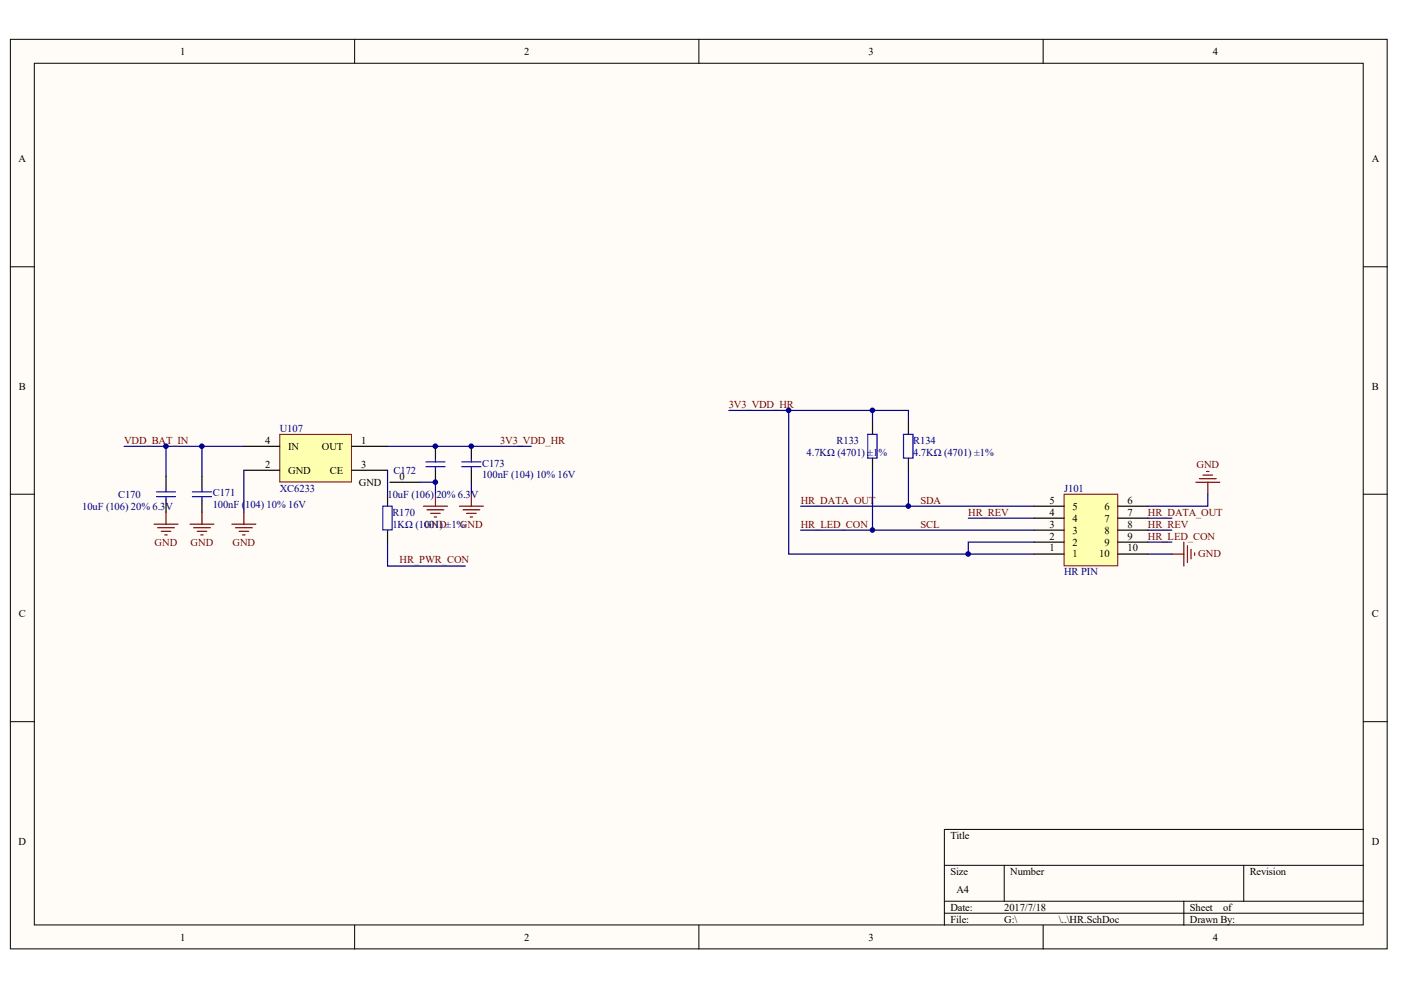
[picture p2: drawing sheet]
<svg xmlns="http://www.w3.org/2000/svg" width="297mm" height="210mm" viewBox="0 0 297 210" stroke-linecap="round" stroke-linejoin="round" font-family="sans-serif">
<g fill="#fffcf8" stroke="#000" stroke-width=".21">
<path d="M2.2 8.3h291.9v192.9h-291.9z"/>
<path d="M7.3 13.4h281.7v182.7h-281.7z"/>
</g>
<g fill="none" stroke="#000" stroke-width=".21">
<path d="M75.2 8.3v5.1M148.2 8.3v5.1M221.2 8.3v5.1M2.2 56.6h5.1M289.1 56.6h5.1M2.2 104.8h5.1M289.1 104.8h5.1M2.2 153h5.1M289.1 153h5.1M289.1 175.9h-88.9v20.3M75.2 196.2v5M148.2 196.2v5"/>
<path d="M200.2 183.5h88.9M200.2 191.1h88.9M200.2 193.6h88.9M212.9 183.5v7.6M221.2 196.2v5M251 191.1v5.1M263.7 183.5v7.6"/>
</g>
<path d="M154.5 87h38.1v2.6M185 87v2.6M185 99.7v12.7M99.9 102.2v2.6M169.8 107.3h49.5M169.8 112.4h49.5M205.3 109.9h14M219.3 114.9h-14v2.6" fill="none" stroke="#000080" stroke-width=".25"/>
<path d="M97.4 107.3h5.1M98.2 108.1h3.5M98.9 108.8h2.1M99.7 109.6h.5M99.9 104.8v2.5" fill="none" stroke="#800000" stroke-width=".25"/>
<path d="M59.3 92.1h15.2v10.1h-15.2z" fill="#ffffb0" stroke="#800000" stroke-width=".21"/>
<g fill="none" stroke="#000" stroke-width=".25">
<path d="M51.7 94.6h7.6M51.7 99.7h7.6M74.6 94.6h7.6M74.6 99.7h7.6M92.3 94.6v2.6M92.3 99.7v2.5M99.9 94.6v2.6M99.9 99.7v2.5M185 89.6v2.5M185 97.2v2.5M192.6 89.6v2.5M192.6 97.2v2.5"/>
<path d="M35.2 101v2.5M35.2 106.1v2.5M42.8 101v2.5M42.8 106.1v2.5M82.2 104.8v2.5M82.2 112.4v2.5M82.7 102.2h6.3"/>
</g>
<g fill="none" stroke="#800000" stroke-width=".25">
<path d="M255.8 100h.5M32.7 111.1h5M33.4 111.9h3.6M34.2 112.7h2M34.9 113.4h.6M35.2 108.6v2.5M40.3 111.1h5.1M41 111.9h3.6M41.8 112.7h2M42.6 113.4h.5M42.8 108.6v2.5M49.2 111.1h5"/>
<path d="M49.9 111.9h3.6M50.7 112.7h2M51.4 113.4h.6M51.7 108.6v2.5M89.8 107.3h5.1M90.5 108.1h3.6M91.3 108.8h2M92.1 109.6h.5M92.3 104.8v2.5M248.5 117.5h2.5M251 114.9v5.1M251.8 115.7v3.6"/>
<path d="M252.5 116.5v2M253.3 117.2v.5M253.5 102.2h5.1M254.3 101.5h3.6M255.1 100.7h2M256.1 102.2v2.6"/>
</g>
<g fill="none" stroke="#000080" stroke-width=".25">
<path d="M26.3 94.6h25.4M35.2 94.6v6.4M42.8 94.6v6.4M51.7 99.7v8.9M82.2 99.7v5.1M82.2 94.6h30.4M167.2 87v30.5h52.1M192.6 99.7v7.6M82.2 114.9v5.1h16.5M243.4 109.9h5.1M243.4 112.4h5.1M243.4 114.9h5.1"/>
<path d="M243.4 117.5h5.1M256.1 104.8v2.5h-12.7"/>
</g>
<g fill="none" stroke="#00f" stroke-width=".25">
<path d="M90.3 97.9h4.1M90.3 98.9h4.1M92.3 97.2v.7M92.3 98.9v.8M97.9 97.9h4.1M97.9 98.9h4.1M99.9 97.2v.7M99.9 98.9v.8M184 92.1h2v5h-2zM191.6 92.1h2v5h-2zM33.2 104.3h4M33.2 105.3h4"/>
<path d="M35.2 103.5v.8M35.2 105.3v.8M40.8 104.3h4M40.8 105.3h4M42.8 103.5v.8M42.8 105.3v.8M81.2 107.3h1.9v5.1h-1.9z"/>
</g>
<path d="M225.6 104.8h11.4v15.2h-11.4z" fill="#ffffb0" stroke="#800000" stroke-width=".21"/>
<path d="M219.3 117.5h6.3M219.3 114.9h6.3M219.3 112.4h6.3M219.3 109.9h6.3M219.3 107.3h6.3M237 117.5h6.4M237 114.9h6.4M237 112.4h6.4M237 109.9h6.4M237 107.3h6.4" fill="none" stroke="#000" stroke-width=".25"/>
<path d="M89 102.2h3.3v2.6" fill="none" stroke="#000080" stroke-width=".25"/>
<g fill="#000080" stroke="#000080" stroke-width=".21">
<circle cx="35.2" cy="94.6" r=".48"/>
<circle cx="42.8" cy="94.6" r=".48"/>
<circle cx="92.3" cy="102.2" r=".48"/>
<circle cx="92.3" cy="94.6" r=".48"/>
<circle cx="99.9" cy="94.6" r=".48"/>
<circle cx="167.2" cy="87" r=".48"/>
<circle cx="185" cy="112.4" r=".48"/>
<circle cx="185" cy="87" r=".48"/>
<circle cx="192.6" cy="107.3" r=".48"/>
<circle cx="205.3" cy="117.5" r=".49"/>
</g>
<g font-size="2.2">
<text x="38.2" y="11.6">1</text>
<text x="111.2" y="11.6">2</text>
<text x="184.2" y="11.6">3</text>
<text x="257.1" y="11.6">4</text>
<text x="3.9" y="34.4">A</text>
<text x="290.8" y="34.4">A</text>
<text x="4" y="82.7">B</text>
<text x="290.9" y="82.7">B</text>
<text x="56.2" y="94.1">4</text>
<text x="61.1" y="95.4">IN</text>
<text x="68.3" y="95.4">OUT</text>
<text x="76.6" y="94.1">1</text>
<text x="56.2" y="99.2">2</text>
<text x="61.1" y="100.4">GND</text>
<text x="70" y="100.4">CE</text>
<text x="76.6" y="99.2">3</text>
<text x="84.7" y="101.7">0</text>
<text x="76.1" y="103">GND</text>
<text x="222.5" y="106.8">5</text>
<text x="239.1" y="106.8">6</text>
<text x="222.5" y="111.9">3</text>
<text x="222.5" y="109.3">4</text>
<text x="227.4" y="113.1">3</text>
<text x="227.4" y="110.6">4</text>
<text x="227.4" y="108">5</text>
<text x="234.2" y="108">6</text>
<text x="234.2" y="110.6">7</text>
<text x="234.2" y="113.1">8</text>
<text x="239.1" y="109.3">7</text>
<text x="239.1" y="111.9">8</text>
<text x="222.5" y="116.9">1</text>
<text x="222.5" y="114.4">2</text>
<text x="227.4" y="118.2">1</text>
<text x="227.4" y="115.7">2</text>
<text x="233" y="118.2">10</text>
<text x="234.2" y="115.7">9</text>
<text x="239.1" y="114.4">9</text>
<text x="239.1" y="116.9">10</text>
<text x="4" y="130.9">C</text>
<text x="290.9" y="130.9">C</text>
<text x="3.9" y="179.1">D</text>
<text x="201.5" y="177.8">Title</text>
<text x="290.8" y="179.1">D</text>
<text x="201.5" y="185.5">Size</text>
<text x="214.2" y="185.5">Number</text>
<text x="265" y="185.5">Revision</text>
<text x="202.8" y="189.3">A4</text>
<text x="201.5" y="193.1">Date:</text>
<text x="201.5" y="195.6">File:</text>
<text x="212.9" y="193.1">2017/7/18</text>
<text x="212.9" y="195.6">G:\</text>
<text x="224.5" y="195.6">\..\HR.SchDoc</text>
<text x="252.3" y="193.1">Sheet</text>
<text x="252.3" y="195.6">Drawn By:</text>
<text x="259.3" y="193.1">of</text>
<text x="38.2" y="199.4">1</text>
<text x="111.2" y="199.4">2</text>
<text x="184.2" y="199.4">3</text>
<text x="257.1" y="199.4">4</text>
</g>
<g font-size="2.2" fill="#800000">
<text x="154.5" y="86.5">3V3_VDD_HR</text>
<text x="26.3" y="94.1">VDD_BAT_IN</text>
<text x="106" y="94.1">3V3_VDD_HR</text>
<text x="253.7" y="99.2">GND</text>
<text x="169.8" y="106.8">HR_DATA_OUT</text>
<text x="195.1" y="106.8">SDA</text>
<text x="89.9" y="111.9">GND±1%</text>
<text x="97.5" y="111.9">GND</text>
<text x="169.8" y="111.9">HR_LED_CON</text>
<text x="195.1" y="111.9">SCL</text>
<text x="205.3" y="109.3">HR_REV</text>
<text x="243.4" y="109.3">HR_DATA_OUT</text>
<text x="243.4" y="111.9">HR_REV</text>
<text x="32.8" y="115.7">GND</text>
<text x="40.4" y="115.7">GND</text>
<text x="49.3" y="115.7">GND</text>
<text x="84.7" y="119.5">HR_PWR_CON</text>
<text x="243.4" y="114.4">HR_LED_CON</text>
<text x="254" y="118.2">GND</text>
</g>
<g font-size="2.2" fill="#000080">
<text x="59.3" y="91.5">U107</text>
<text x="177.4" y="94.1">R133</text>
<text x="193.6" y="94.1">R134</text>
<text x="83.4" y="100.4">C172</text>
<text x="102.2" y="98.9">C173</text>
<text x="102.2" y="101.4">100nF (104) 10% 16V</text>
<text x="171" y="96.6">4.7KΩ (4701) ±1%</text>
<text x="193.6" y="96.6">4.7KΩ (4701) ±1%</text>
<text x="25" y="105.5">C170</text>
<text x="45.1" y="105.3">C171</text>
<text x="45.1" y="107.8">100nF (</text>
<text x="52" y="107.8">104) 10% 16V</text>
<text x="59.3" y="104.2">XC6233</text>
<text x="82.2" y="105.5">10uF (106)</text>
<text x="92.5" y="105.5">20% 6.3V</text>
<text x="225.6" y="104.2">J101</text>
<text x="17.4" y="108">10uF (106) 20% 6.3V</text>
<text x="83.2" y="109.3">R170</text>
<text x="83.2" y="111.9">1KΩ (1001)</text>
<text x="225.6" y="122">HR PIN</text>
</g>
</svg>
